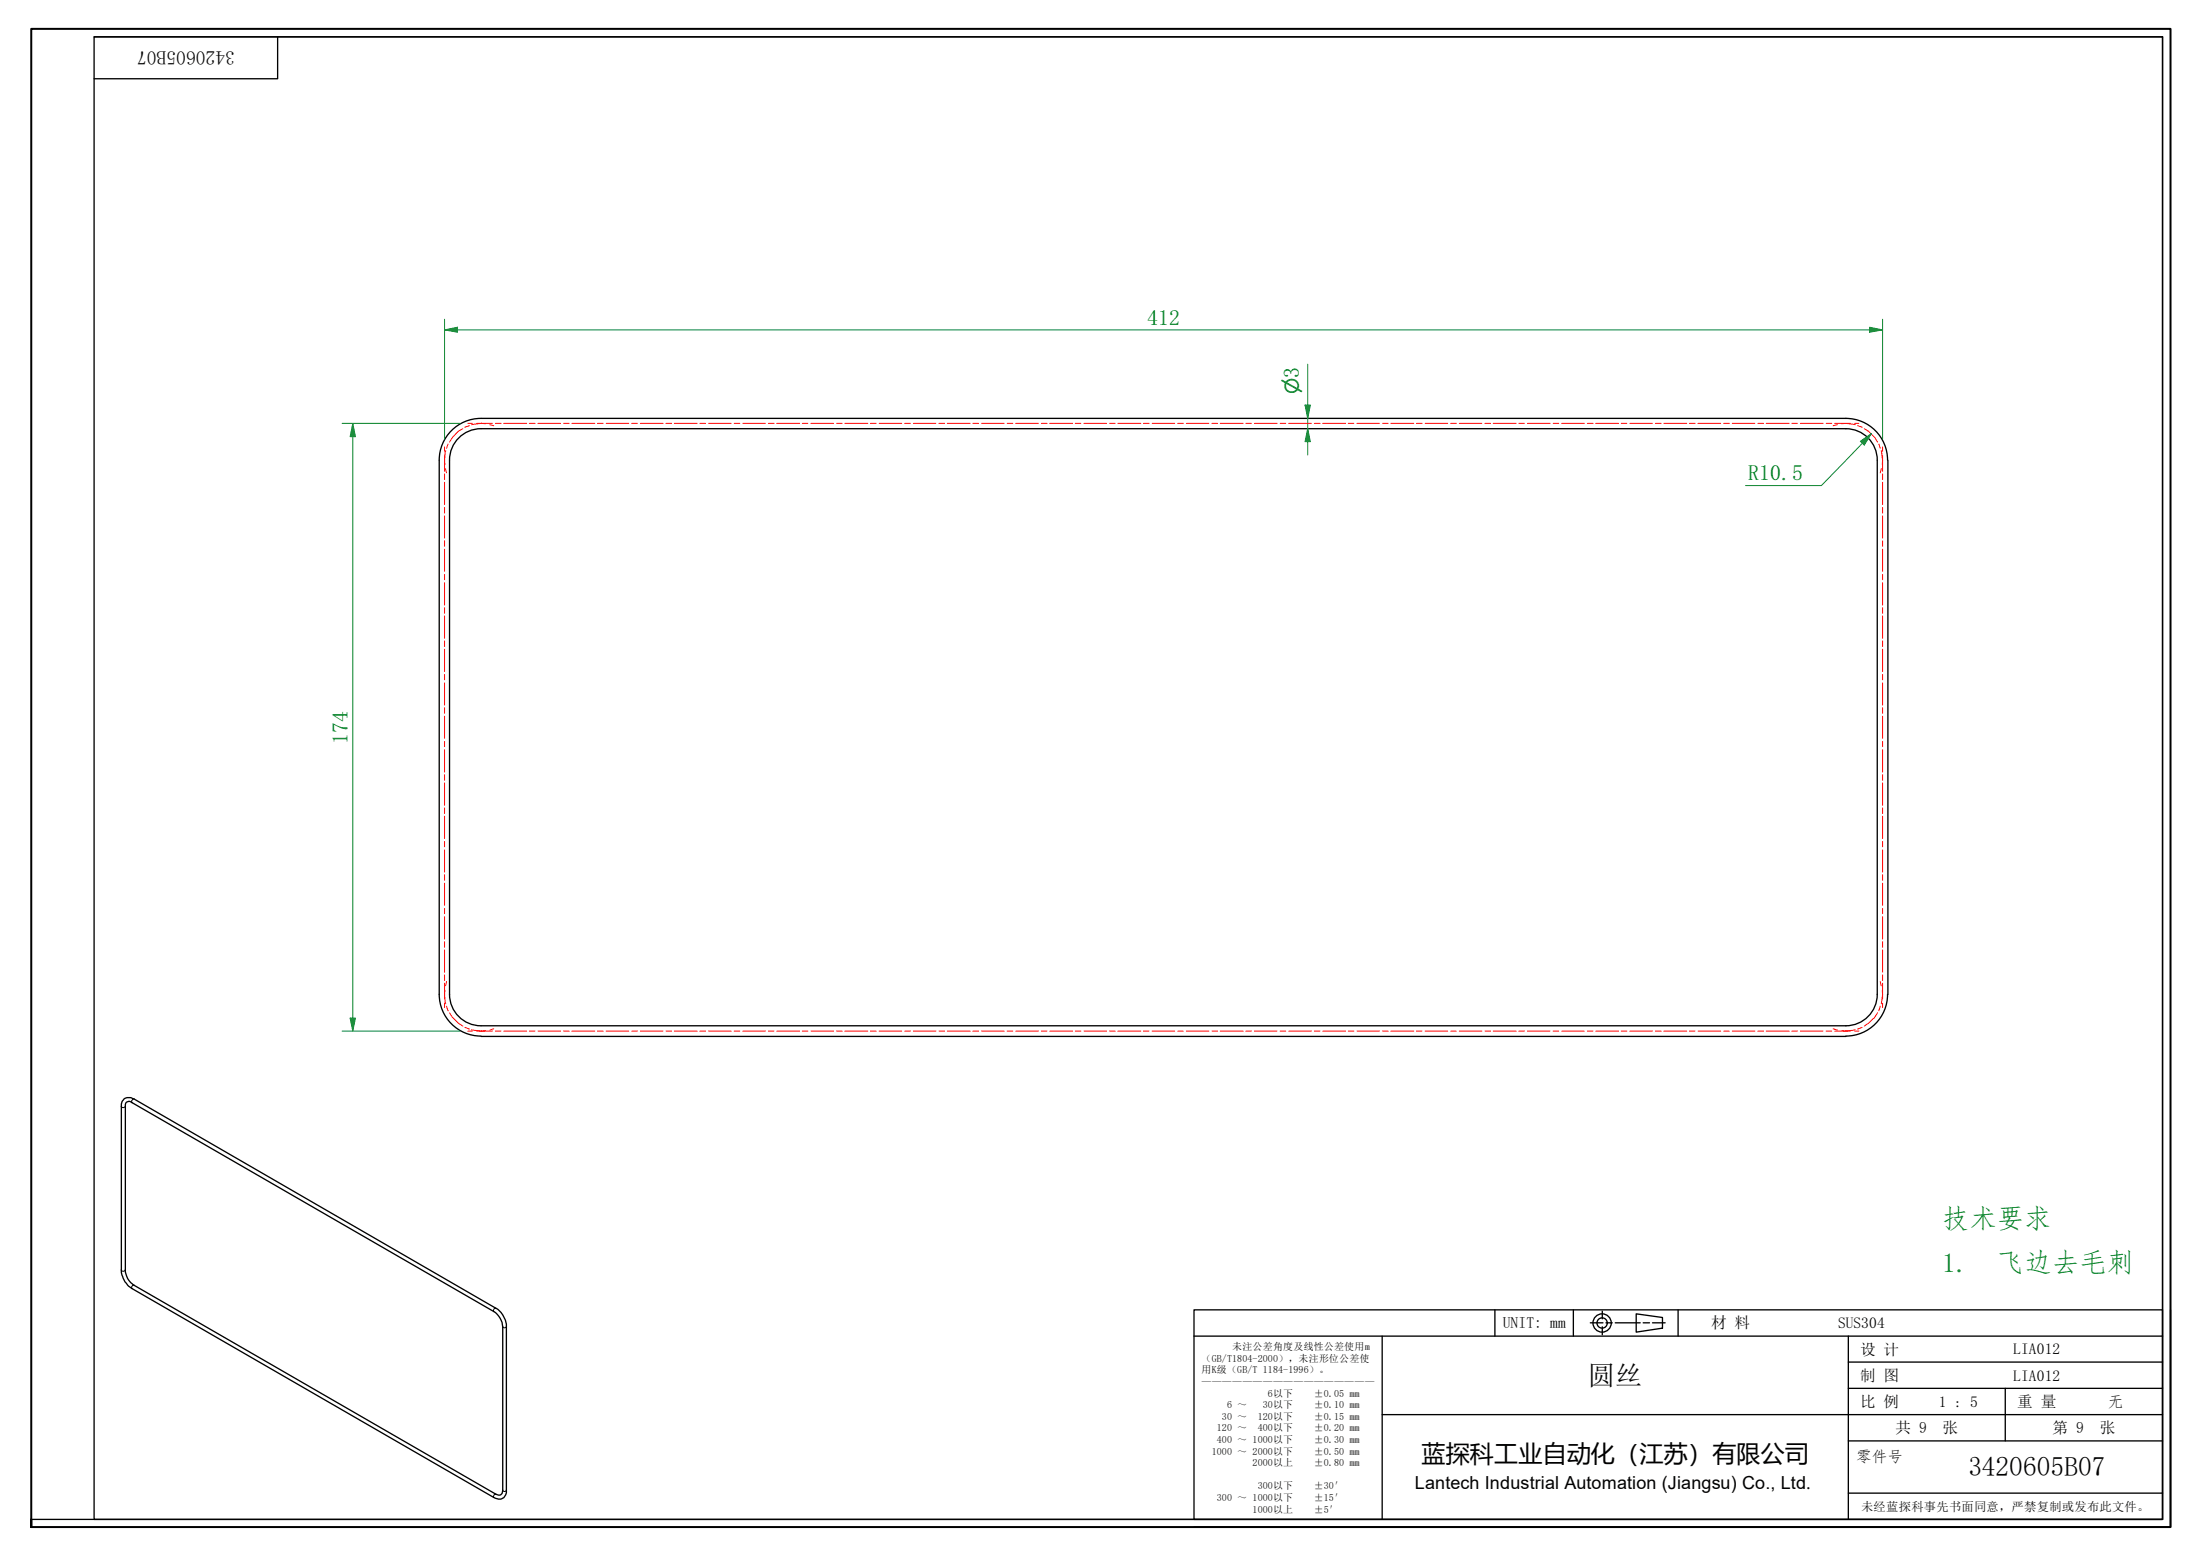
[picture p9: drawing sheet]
<svg xmlns="http://www.w3.org/2000/svg" width="420mm" height="297mm" viewBox="0 0 420 297" stroke-linecap="round" stroke-linejoin="round" font-family="sans-serif">
<path d="M352.5 79.9a8 8 0 0 1 8 7.9M352.6 79.9h-260.7a8 8 0 0 0-8 8v101.9a8 8 0 0 0 8 8M352.5 81.8a6 6 0 0 1 6 6v102.1a6 6 0 0 1-6 5.9M352.6 81.8h-260.7a6 6 0 0 0-6 6.1v101.9a6 6 0 0 0 6 6h260.7M360.6 87.9v102M91.9 197.9h260.7M360.5 189.8a8 8 0 0 1-8 8M23.7 209.8a1.89 1.89 0 0 1 1.9 0l69.1 39.9a4.4 4.4 0 0 1 2 3.6v31.2a1.49 1.49 0 0 1-.7 1.5 1.49 1.49 0 0 1-1.7-.1l-69.1-39.9a4.4 4.4 0 0 1-2-3.6v-31.7l.1-.4zM24.1 210.4h.2a.71 .71 0 0 1 .9 .1l69.1 39.9a3.8 3.8 0 0 1 1.7 2.9v31.2a.8 .8 0 0 1-.4 .9 .8 .8 0 0 1-.9-.2l-69.1-39.9a3.6 3.6 0 0 1-1.7-2.9v-31.5z" fill="none" stroke="#000" stroke-width=".25"/>
<path d="M23.2 211.2l.2 .2 .5-.2M25.6 209.8l-.3 .1-.2 .2 .1 .4M23.2 242.4l.2 .3 .5-.3M25.6 245.3h-.3l-.2 .3 .1 .4M94.7 249.7l-.3 .2-.1 .5M96 253.3l.3 .2 .4-.2M94.7 285.2l-.3 .2-.1 .5M96 284.5l.3 .2 .4-.1v-.1" fill="none" stroke="#000" stroke-width=".19"/>
<path d="M6 291.5v-1.4v1.4M6 290.1v-284.6h408.5v286h-408.5" fill="none" stroke="#000" stroke-width=".38"/>
<path d="M18 7h395v283.1h-395zM18 7h395M53 7v8h-35M413 7v283.1h-407" fill="none" stroke="#000" stroke-width=".25"/>
<g fill="none" stroke="#000" stroke-width=".25">
<path d="M228 250h185v40.1h-185zM228 255.1h185M264 255.1v35M285.5 250v5.1M300.5 250v5.1M303.7 252.5h2.4M306 250.3v1.5M306 253.3v1.5M306.7 252.5h1.2M308.5 252.5h4.7M312.5 250.8l5 .7v2l-5 .8zM313.8 252.5h1.2"/>
<path d="M315.6 252.5h2.4M320.5 250v5.1M353 255.1v35M414.5 250v41.5h-186.5M264 270.1h149M353 275.1h60M353 265h60M353 260h60M383 265v10.1M353 285h60"/>
<circle cx="306" cy="252.6" r="1.75"/>
<circle cx="306" cy="252.6" r=".98"/>
</g>
<path d="M249.7 81.8v2.5" fill="none" stroke="#00803f" stroke-width=".19"/>
<path d="M249.7 81.8l.6 2.5h-1.1z" fill="#00803f"/>
<path d="M249.7 77.3v2.6M249.7 81.8l.6 2.5h-1.1z" fill="none" stroke="#00803f" stroke-width=".19"/>
<path d="M249.2 77.3h1.1l-.6 2.6z" fill="#00803f"/>
<path d="M249.2 77.3h1.1l-.6 2.6zM249.7 69.5v7.8M249.7 79.9v1.9M249.7 84.3v2.6M357.4 82.8l-1.7 1.8" fill="none" stroke="#00803f" stroke-width=".19"/>
<g fill="none" stroke="#f00" stroke-width=".19">
<path d="M84.9 85.3v.9M84.9 87v3M84.9 90.5v1.1M84.9 92.1v4.2M84.9 96.9v1.1M84.9 98.5v4.2M85.1 89.5l.2 .8M85.2 86l-.3 1.9 .1 .8M85.6 84.8l-.3 .8M88.4 81.8l-.9 .5-1.1 1.2-.5 .9M89.3 80.8h.9M89.7 81.3l-.9 .3"/>
<path d="M91.1 80.8h2.9M92.7 80.9l-.8-.1-1.9 .3M93.5 81.1l.8 .2M94.6 80.8h1.1M96.2 80.8h4.4M101.1 80.8h1.1M102.7 80.8h4.4M107.6 80.8h1.1M109.2 80.8h4.4M114.1 80.8h1.1M115.8 80.8h4.3M120.6 80.8h1.1"/>
<path d="M122.3 80.8h4.3M127.2 80.8h1.1M128.8 80.8h4.4M133.7 80.8h1M135.3 80.8h4.3M140.2 80.8h1.1M141.9 80.8h4.3M146.7 80.8h1.1M148.3 80.8h4.4M153.2 80.8h1.1M154.9 80.8h4.3M159.8 80.8h1"/>
<path d="M161.4 80.8h4.3M166.2 80.8h1.1M167.9 80.8h4.3M172.8 80.8h1.1M174.4 80.8h4.4M179.3 80.8h1.1M180.9 80.8h4.4M185.8 80.8h1.1M187.5 80.8h4.3M192.3 80.8h1.1M194 80.8h4.3M198.9 80.8h1.1"/>
<path d="M200.5 80.8h4.4M205.4 80.8h1M207 80.8h4.3M211.9 80.8h1.1M213.5 80.8h4.4M218.4 80.8h1.1M220 80.8h4.3M224.9 80.8h1.1M226.6 80.8h4.3M231.5 80.8h1M233 80.8h4.4M237.9 80.8h1.1"/>
<path d="M239.6 80.8h4.3M244.5 80.8h1.1M246.1 80.8h4.3M251 80.8h1.1M252.6 80.8h4.4M257.5 80.8h1.1M259.1 80.8h4.4M264 80.8h1.1M265.6 80.8h4.4M270.5 80.8h1.1M272.2 80.8h4.3M277.1 80.8h1"/>
<path d="M278.7 80.8h4.3M283.6 80.8h1.1M285.2 80.8h4.4M290.1 80.8h1M291.7 80.8h4.3M296.6 80.8h1.1M298.3 80.8h4.3M303.1 80.8h1.1M304.7 80.8h4.4M309.6 80.8h1.1M311.3 80.8h4.3M316.2 80.8h1"/>
<path d="M317.8 80.8h4.3M322.6 80.8h1.1M324.3 80.8h4.3M329.2 80.8h1.1M330.8 80.8h4.4M335.7 80.8h1.1M337.3 80.8h4.4M342.2 80.8h1.1M343.9 80.8h4.3M348.7 80.8h1.1M350.4 80.8h3M350.9 81.1l-.8 .2"/>
<path d="M351.7 80.9l.9-.1 1.7 .3M354.2 80.8h.8M354.8 81.3l.8 .3M356 81.8l.9 .5 1.1 1.2 .6 .9M358.8 84.8l.3 .8M359.3 86l.2 1.9v.8M359.3 89.5l-.2 .8M359.5 85.3v.9M359.5 87v3M359.5 90.5v1.1M359.5 92.1v4.2M359.5 96.9v1.1"/>
<path d="M359.5 98.5v4.2M84.9 103.2v1.1M84.9 104.8v4.3M84.9 109.7v1M84.9 111.2v4.3M84.9 116v1.1M84.9 117.6v4.2M359.5 103.2v1.1M359.5 104.8v4.3M359.5 109.7v1M359.5 111.2v4.3M359.5 116v1.1"/>
<path d="M359.5 117.6v4.2M84.9 122.4v1M84.9 123.9v4.3M84.9 128.8v1M84.9 130.4v4.2M84.9 135.1v1.1M84.9 136.7v4.3M359.5 122.4v1M359.5 123.9v4.3M359.5 128.8v1M359.5 130.4v4.2M359.5 135.1v1.1"/>
<path d="M359.5 136.7v4.3M84.9 141.5v1M84.9 143.1v4.3M84.9 147.9v1.1M84.9 149.5v4.2M84.9 154.2v1.1M84.9 155.8v4.3M359.5 141.5v1M359.5 143.1v4.3M359.5 147.9v1.1M359.5 149.5v4.2M359.5 154.2v1.1"/>
<path d="M359.5 155.8v4.3M84.9 160.6v1.1M84.9 162.2v4.3M84.9 167v1.1M84.9 168.6v4.2M84.9 173.4v1M84.9 175v4.2M84.9 179.8v1M359.5 160.6v1.1M359.5 162.2v4.3M359.5 167v1.1M359.5 168.6v4.2"/>
<path d="M359.5 173.4v1M359.5 175v4.2M359.5 179.8v1M84.9 181.3v4.3M84.9 186.1v1.1M84.9 187.7v3M84.9 191.5v.8M85 189l-.1 .9 .3 1.7M85.3 192.1l.3 .9M85.3 187.4l-.2 .8M85.9 193.3l.5 .9 1.1 1.1 .9 .6M88.8 196.1l.9 .4"/>
<path d="M89.3 196.8h.9M90 196.6l1.9 .2h.8M91.1 196.8h2.9M94.3 196.4l-.8 .2M94.6 196.8h1.1M96.2 196.8h4.4M101.1 196.8h1.1M102.7 196.8h4.4M107.6 196.8h1.1M109.2 196.8h4.4M114.1 196.8h1.1M115.8 196.8h4.3"/>
<path d="M120.6 196.8h1.1M122.3 196.8h4.3M127.2 196.8h1.1M128.8 196.8h4.4M133.7 196.8h1M135.3 196.8h4.3M140.2 196.8h1.1M141.9 196.8h4.3M146.7 196.8h1.1M148.3 196.8h4.4M153.2 196.8h1.1M154.9 196.8h4.3"/>
<path d="M159.8 196.8h1M161.4 196.8h4.3M166.2 196.8h1.1M167.9 196.8h4.3M172.8 196.8h1.1M174.4 196.8h4.4M179.3 196.8h1.1M180.9 196.8h4.4M185.8 196.8h1.1M187.5 196.8h4.3M192.3 196.8h1.1M194 196.8h4.3"/>
<path d="M198.9 196.8h1.1M200.5 196.8h4.4M205.4 196.8h1M207 196.8h4.3M211.9 196.8h1.1M213.5 196.8h4.4M218.4 196.8h1.1M220 196.8h4.3M224.9 196.8h1.1M226.6 196.8h4.3M231.5 196.8h1M233 196.8h4.4"/>
<path d="M237.9 196.8h1.1M239.6 196.8h4.3M244.5 196.8h1.1M246.1 196.8h4.3M251 196.8h1.1M252.6 196.8h4.4M257.5 196.8h1.1M259.1 196.8h4.4M264 196.8h1.1M265.6 196.8h4.4M270.5 196.8h1.1M272.2 196.8h4.3"/>
<path d="M277.1 196.8h1M278.7 196.8h4.3M283.6 196.8h1.1M285.2 196.8h4.4M290.1 196.8h1M291.7 196.8h4.3M296.6 196.8h1.1M298.3 196.8h4.3M303.1 196.8h1.1M304.7 196.8h4.4M309.6 196.8h1.1M311.3 196.8h4.3"/>
<path d="M316.2 196.8h1M317.8 196.8h4.3M322.6 196.8h1.1M324.3 196.8h4.3M329.2 196.8h1.1M330.8 196.8h4.4M335.7 196.8h1.1M337.3 196.8h4.4M342.2 196.8h1.1M343.9 196.8h4.3M348.7 196.8h1.1M350.1 196.4l.8 .2"/>
<path d="M350.4 196.8h3M354.2 196.8h.8M354.3 196.6l-1.7 .2h-.9M355.6 196.1l-.8 .4M358.6 193.3l-.6 .9-2 1.7M359.1 192.1l-.3 .9M359.1 187.4l.2 .8M359.5 189v.9l-.2 1.7M359.5 181.3v4.3M359.5 186.1v1.1M359.5 187.7v3M359.5 191.5v.8"/>
</g>
<path d="M355.3 84.3l2.1-1.5-1.4 2.1z" fill="#00803f"/>
<path d="M67.4 80.8v2.6M355.3 84.3l2.1-1.5-1.4 2.1zM355.7 84.6l-7.8 8.1h-14.5" fill="none" stroke="#00803f" stroke-width=".19"/>
<path d="M67.4 80.8l.5 2.6h-1z" fill="#00803f"/>
<path d="M67.4 80.8l.5 2.6h-1zM67.4 194.4v2.4" fill="none" stroke="#00803f" stroke-width=".19"/>
<path d="M66.9 194.4h1l-.5 2.4z" fill="#00803f"/>
<path d="M84.9 63h2.5M65.3 80.8h22.6M67.4 83.4v111M65.3 196.8h22.6M66.9 194.4h1l-.5 2.4z" fill="none" stroke="#00803f" stroke-width=".19"/>
<path d="M84.9 63l2.5-.5v.9z" fill="#00803f"/>
<path d="M84.9 63l2.5-.5v.9zM357.1 63h2.4" fill="none" stroke="#00803f" stroke-width=".19"/>
<path d="M357.1 62.5l2.4 .5-2.4 .4z" fill="#00803f"/>
<path d="M84.9 60.9v23M87.4 63h269.7M357.1 62.5l2.4 .5-2.4 .4zM359.5 60.9v23" fill="none" stroke="#00803f" stroke-width=".19"/>
<g font-size="5.2" fill="#008000">
<text x="370.9" y="234.4">技术要求</text>
<text x="370.9" y="242.8">1.</text>
<text x="381.4" y="242.8">飞边去毛刺</text>
</g>
<g font-size="5.2">
<text x="303.3" y="264.4">圆丝</text>
<text x="375.9" y="281.9">3420605B07</text>
</g>
<text font-size="4.6" x="271.5" y="279">蓝探科工业自动化（江苏）有限公司</text>
<g font-size="4.2" fill="#008000">
<text x="219.1" y="62">412</text>
<text x="248" y="72.1" transform="rotate(-90 248 72.1)">3</text>
<text x="333.9" y="91.6">R10.5</text>
<text x="66.4" y="142" transform="rotate(-90 66.4 142)">174</text>
</g>
<text font-size="3.7" x="44.8" y="9.7" transform="rotate(180 44.8 9.7)">3420605B07</text>
<text font-size="3.6" fill="#008000" x="248" y="75.2" transform="rotate(-90 248 75.2)">⌀</text>
<text font-size="3.4" x="270.2" y="284.2">Lantech Industrial Automation (Jiangsu) Co., Ltd.</text>
<g font-size="3">
<text x="287" y="253.5">UNIT: mm</text>
<text x="326.8" y="253.6">材 料</text>
<text x="351" y="253.5">SUS304</text>
<text x="355.3" y="263.6">制 图</text>
<text x="355.3" y="258.6">设 计</text>
<text x="384.5" y="258.6">LIA012</text>
<text x="384.5" y="263.6">LIA012</text>
<text x="355.3" y="268.6">比 例</text>
<text x="370.3" y="268.5">1 : 5</text>
<text x="385.3" y="268.7">重 量</text>
<text x="402.5" y="268.5">无</text>
<text x="362" y="273.6">共 9</text>
<text x="371" y="273.6">张</text>
<text x="392" y="273.6">第 9</text>
<text x="401" y="273.6">张</text>
<text x="354.5" y="279.1">零件号</text>
</g>
<text font-size="2.3" x="355.5" y="288.4">未经蓝探科事先书面同意，严禁复制或发布此文件。</text>
<g font-size="1.9">
<text x="235.3" y="257.7">未注公差角度及线性公差使用m</text>
<text x="229.5" y="260">（GB/T1804-2000），未注形位公差使</text>
<text x="229.5" y="262.2">用K级（GB/T 1184-1996）。</text>
<text x="229.5" y="264.4">—————————————————</text>
<text x="234.4" y="268.8">6 ～</text>
<text x="241.2" y="268.8">30以下</text>
<text x="242.1" y="266.6">6以下</text>
<text x="250.9" y="266.6">±0.05 mm</text>
<text x="250.9" y="268.8">±0.10 mm</text>
<text x="232.4" y="273.2">120 ～</text>
<text x="232.4" y="275.4">400 ～ 1000以下</text>
<text x="233.4" y="271.1">30 ～</text>
<text x="240.2" y="271.1">120以下</text>
<text x="240.2" y="273.2">400以下</text>
<text x="250.9" y="271.1">±0.15 mm</text>
<text x="250.9" y="273.2">±0.20 mm</text>
<text x="250.9" y="275.4">±0.30 mm</text>
<text x="231.5" y="277.7">1000 ～ 2000以下</text>
<text x="239.2" y="279.9">2000以上</text>
<text x="250.9" y="277.7">±0.50 mm</text>
<text x="250.9" y="279.9">±0.80 mm</text>
<text x="232.4" y="286.6">300 ～ 1000以下</text>
<text x="240.2" y="284.3">300以下</text>
<text x="250.9" y="284.3">±30′</text>
<text x="250.9" y="286.6">±15′</text>
<text x="239.2" y="288.8">1000以上</text>
<text x="250.9" y="288.8">±5′</text>
</g>
</svg>
